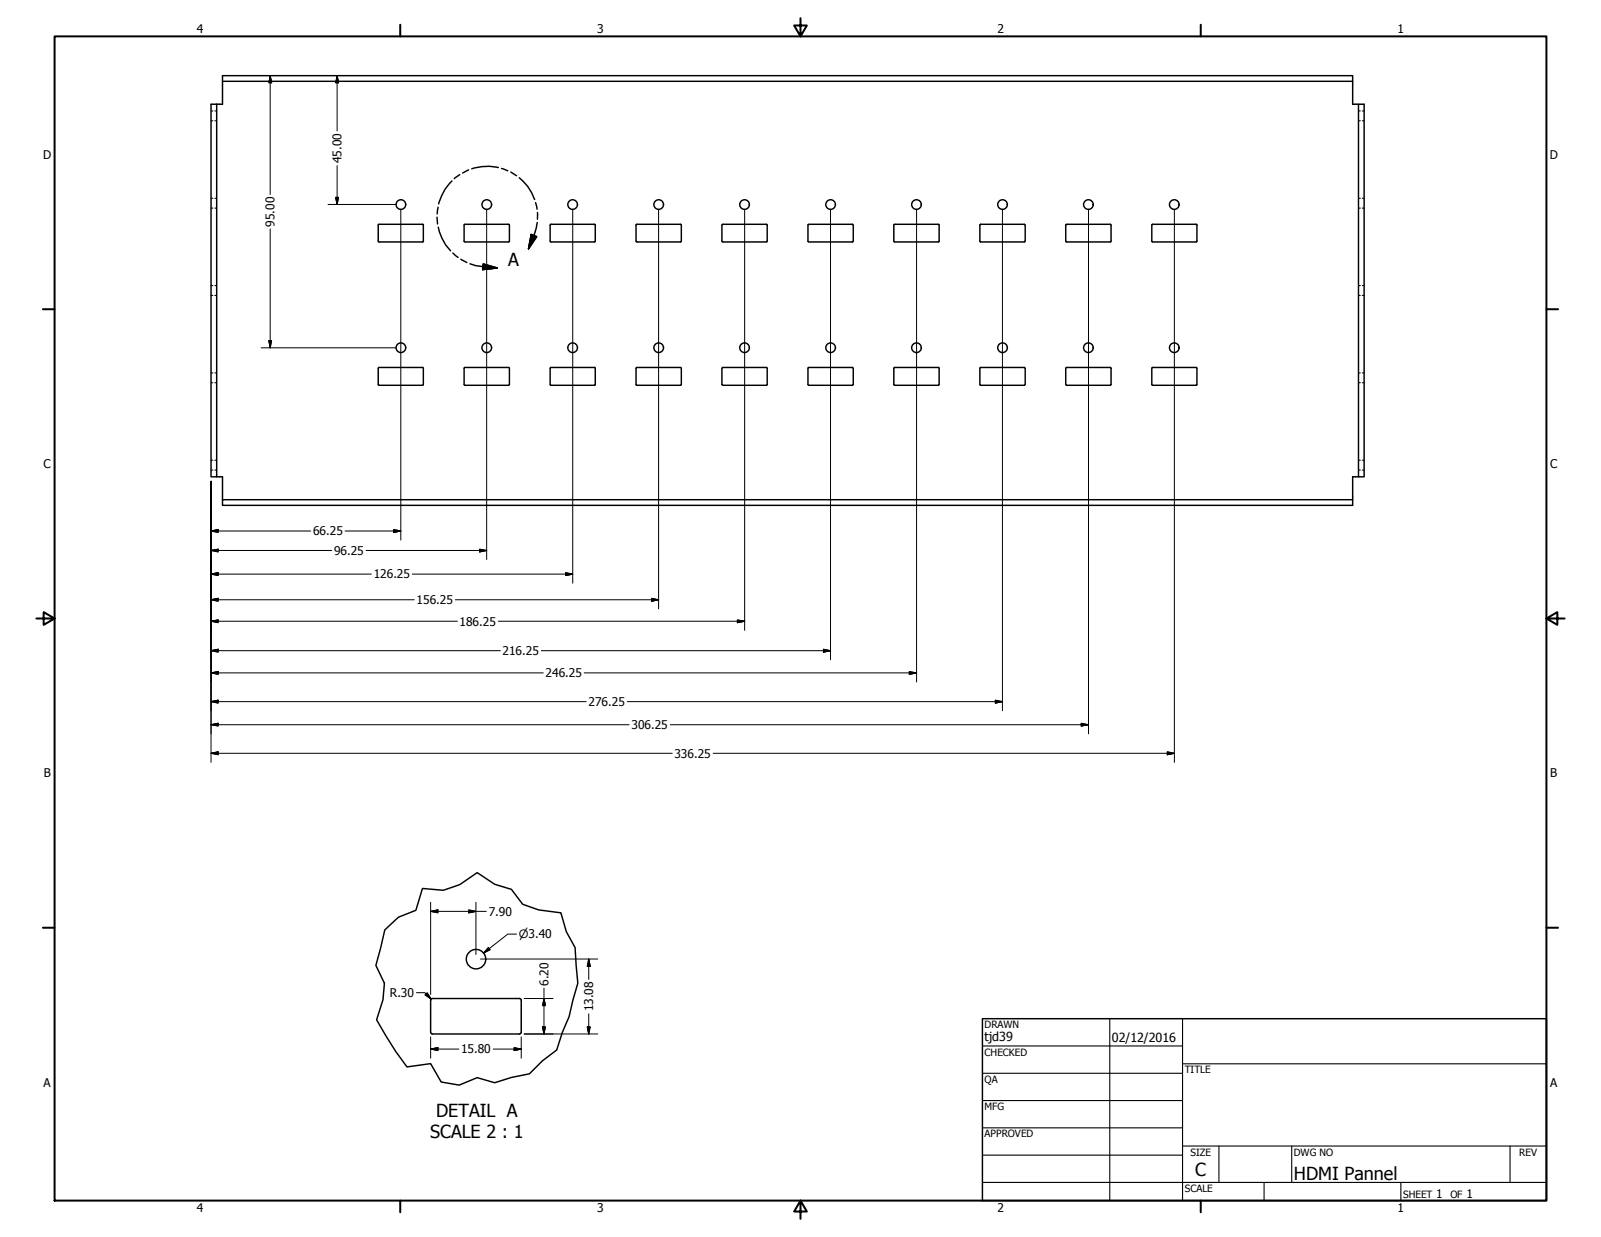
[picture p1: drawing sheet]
<svg xmlns="http://www.w3.org/2000/svg" width="559mm" height="432mm" viewBox="0 0 559 432" stroke-linecap="round" stroke-linejoin="round" font-family="sans-serif">
<!-- layer: Visible (ANSI) -->
<g fill="none" stroke="#000" stroke-width=".51">
<path d="M77.7 28.4h394.4v-2h-394.4v10h-4v130h1.9v-130M472.1 28.4v8h4v130h-1.9v-130M132 78.5l.2 5.9 15.3 .1M147.5 78.3l.3 .3M147.5 78.3h-15.2l-.3 .3M147.8 78.5v5.7l-.3 .3M162 78.6l.3-.3h15.2l.3 .3M162 78.5l.1 5.9 15.4 .1 .3-.3v-5.7M192 78.6l.3-.3h15.2l.3 .3M192 78.5l.2 5.9 15.3 .1 .3-.3v-5.7M222 78.5v5.7l.3 .3M222.3 78.3l-.3 .3"/>
<path d="M222.3 78.3h15.2l.3 .3M237.8 78.5l-.1 5.9-15.4 .1M252 78.5v5.7l.3 .3M252.3 78.3h15.2M252.3 78.3l-.3 .3M267.5 78.3l.3 .3M267.8 78.5v5.7l-.3 .3M282 78.6l.3-.3h15.2l.3 .3M282 78.5l.1 5.9 15.4 .1 .3-.3M297.8 78.5v5.7M312 78.6l.3-.3h15.2l.3 .3M312 78.5l.1 5.9 15.4 .1 .3-.3v-5.7"/>
<path d="M342 78.5v5.7l.3 .3M342.3 78.3h15.2l.3 .3M342.3 78.3l-.3 .3M357.8 78.5v5.7M372 78.5v5.7l.3 .3M372.3 78.3l-.3 .3M372.3 78.3h15.2l.3 .3M387.8 78.5l-.1 5.9-15.4 .1M402 78.5v5.7l.3 .3M402.3 78.3h15.2M402.3 78.3l-.3 .3M417.5 78.3l.3 .3"/>
<path d="M417.8 78.5v5.7l-.3 .3M252.3 84.5h15.2M357.8 84.2l-.3 .3h-15.2M402.3 84.5h15.2M132 128.6l.2 5.9h15.3M147.5 128.3l.3 .3M147.5 128.3h-15.2l-.3 .3M147.8 128.6v5.6l-.3 .3M162 128.6l.3-.3h15.2l.3 .3M162 128.6l.1 5.9h15.4l.3-.3v-5.6M192 128.6l.3-.3h15.2l.3 .3M192 128.6l.2 5.9h15.3l.3-.3v-5.6"/>
<path d="M222 128.6v5.6l.3 .3M222.3 128.3l-.3 .3M222.3 128.3h15.2l.3 .3M237.8 128.6l-.1 5.9h-15.4M252 128.6v5.6l.3 .3M252.3 128.3h15.2M252.3 134.5h15.2M252.3 128.3l-.3 .3M267.5 128.3l.3 .3M267.8 128.6v5.6l-.3 .3M282 128.6l.3-.3h15.2l.3 .3M282 128.6l.1 5.9h15.4l.3-.3"/>
<path d="M297.8 128.6v5.6M312 128.6l.3-.3h15.2l.3 .3M312 128.6l.1 5.9h15.4l.3-.3v-5.6M342 128.6v5.6l.3 .3M342.3 128.3h15.2l.3 .3M342.3 128.3l-.3 .3M357.8 134.2l-.3 .3h-15.2M357.8 128.6v5.6M372 128.6v5.6l.3 .3M372.3 128.3l-.3 .3M372.3 128.3h15.2l.3 .3M387.8 128.6l-.1 5.9h-15.4"/>
<path d="M402 128.6v5.6l.3 .3M402.3 128.3h15.2M402.3 134.5h15.2M402.3 128.3l-.3 .3M417.5 128.3l.3 .3M417.8 128.6v5.6l-.3 .3M75.6 166.4h2.1v8M474.2 166.4h-2.1v10h-394.4v-2h394.4M150.9 348.6l-.4 .1-.2 .5v11.2M150.9 348.6h30.7l.3 .6v11.2M150.3 360.3l.2 .5 .4 .1M181.9 360.3l-.1 .5-.5 .1h-30.4"/>
<circle cx="139.9" cy="71.4" r="1.68"/>
<circle cx="169.9" cy="71.4" r="1.68"/>
<circle cx="199.9" cy="71.4" r="1.68"/>
<circle cx="229.9" cy="71.4" r="1.68"/>
<circle cx="259.9" cy="71.4" r="1.68"/>
<circle cx="289.9" cy="71.4" r="1.68"/>
<circle cx="319.9" cy="71.4" r="1.68"/>
<circle cx="349.9" cy="71.4" r="1.68"/>
<circle cx="379.9" cy="71.4" r="1.68"/>
<circle cx="409.9" cy="71.4" r="1.68"/>
<circle cx="139.9" cy="121.4" r="1.68"/>
<circle cx="169.9" cy="121.4" r="1.68"/>
<circle cx="199.9" cy="121.4" r="1.68"/>
<circle cx="229.9" cy="121.4" r="1.68"/>
<circle cx="259.9" cy="121.4" r="1.68"/>
<circle cx="289.9" cy="121.4" r="1.68"/>
<circle cx="319.9" cy="121.4" r="1.68"/>
<circle cx="349.9" cy="121.4" r="1.68"/>
<circle cx="379.9" cy="121.4" r="1.68"/>
<circle cx="409.9" cy="121.4" r="1.68"/>
<circle cx="166.1" cy="334.8" r="3.4"/>
</g>
<!-- layer: Hidden (ANSI) -->
<g fill="none" stroke="#000" stroke-width=".38">
<path d="M73.7 38.7h.6M75 38.7h.6M474.2 38.7h.6M475.5 38.7h.6M73.7 42.2h.6M75 42.2h.6M474.2 42.2h.6M475.5 42.2h.6M73.7 69.2h.6M73.7 72.6h.6M75 69.2h.6M75 72.6h.6"/>
<path d="M474.2 69.2h.6M474.2 72.6h.6M475.5 69.2h.6M475.5 72.6h.6M73.7 99.7h.6M75 99.7h.6M474.2 99.7h.6M475.5 99.7h.6M73.7 103.1h.6M75 103.1h.6M474.2 103.1h.6M475.5 103.1h.6"/>
<path d="M73.7 130.2h.6M73.7 133.6h.6M75 130.2h.6M75 133.6h.6M474.2 130.2h.6M474.2 133.6h.6M475.5 130.2h.6M475.5 133.6h.6M73.7 160.7h.6M73.7 164.1h.6M75 160.7h.6M75 164.1h.6"/>
<path d="M474.2 160.7h.6M474.2 164.1h.6M475.5 160.7h.6M475.5 164.1h.6"/>
</g>
<!-- layer: Break Line (ANSI) -->
<path d="M147.4 310.1l7.3 .7 5.8-2 6.1-4.2 6.1 4.1 5.8 1.8 3.9 5.2 5.6 1.9 7.8 1 1.9 6.6 3 5.6 1 12.4-3.1 11.7-2.3 5.5-2 6.1-5 3.8-4.5 4.5-6.3 1.3-5.8 1.9-6.1-1.8-6.3 2.6-6.3-1.1-3.7-6.4-8.3 1.1-3.9-5.4-6.7-11 2.3-7 .5-5.8-3-6.2 3.1-12.4 4.8-4.4 6.1-2.4z" fill="none" stroke="#000" stroke-width=".51"/>
<!-- layer: Detail Boundary (ANSI) -->
<g fill="none" stroke="#000" stroke-width=".51">
<path d="M163.6 59.3l-2.1 1.1M173.9 58.5a16.5 16.5 0 0 0-9.2 .4M175.1 58.8l2.1 .8M152.5 75.8l.2 2.4M152.9 72.3l-.3 2.4M153 79.3a17.5 17.5 0 0 0 4.2 8.3M157.7 63.2a16.4 16.4 0 0 0-4.6 8M160.5 61l-1.9 1.4M178.3 60.1l2 1.2M181.2 62a16.9 16.9 0 0 1 5.4 7.6M186.9 70.7l.6 2.3M187.5 77.7l-1.1 4.5-1.9 4.7"/>
<path d="M187.6 74.2v2.3M158.1 88.3l1.8 1.6M160.8 90.5l2.1 1.1M164 92.1l2 .6 7.5 .8M168.7 92.1l4.8 1.4-5 .6zM185.4 81.9l1.9 .7-2.8 4.3z"/>
</g>
<path d="M168.5 94.1l5-.6zM168.7 92.1l4.8 1.4-5 .6zM185.4 81.9l-.9 5zM185.4 81.9l1.9 .7-2.8 4.3z" fill="#000" stroke="#000" stroke-width=".51"/>
<!-- layer: Border (ANSI) -->
<g fill="none" stroke="#000" stroke-width=".7">
<path d="M19 12.7h520.8v406.4h-520.8zM139.7 8.6v4.1M279.4 6.3v6.4l-2.2-3.8h4.4l-2.2 3.8M419.1 8.6v4.1M15 107.9h4M539.8 107.9h4M12.7 215.9h6.3l-3.8-2.2v4.4l3.8-2.2M539.8 215.9l3.8 2.2v-4.4l-3.8 2.2h6.3M15 323.8h4M539.8 323.8h4M139.7 419.1v4.1M279.4 419.1l2.2 3.8h-4.4l2.2-3.8v6.3"/>
<path d="M419.1 419.1v4.1"/>
</g>
<!-- layer: Title (ANSI) -->
<g fill="none" stroke="#000" stroke-width=".38">
<path d="M387.3 355.6v63.5M412.7 355.6v63.5M342.9 365.1h69.8M342.9 374.6h69.8M412.7 371.3h127.1M342.9 384.2h69.8M342.9 393.7h69.8M342.9 412.7h196.9M342.9 403.2h69.8M412.7 400h127.1M425.4 400v12.7M441.2 412.7v6.4"/>
<path d="M450.8 400v12.7M488.9 412.7v6.4M527 400v12.7"/>
</g>
<path d="M342.9 355.6h196.9v63.5h-196.9z" fill="none" stroke="#000" stroke-width=".51"/>
<!-- layer: Dimension (ANSI) -->
<g fill="none" stroke="#000" stroke-width=".35">
<path d="M94.3 26.4l.5 2.5h-.9zM94.3 26.4v41.5M117.7 26.4l.5 2.5h-1zM117.7 26.4v19.3M117.7 57.8v13.6M94.3 79.9v41.5M114.5 71.4h23.8M117.2 68.9h1l-.5 2.5zM139.9 73v115.5M169.9 73v122.3M199.9 73v130.6M229.9 73v139.5"/>
<path d="M259.9 73v147M289.9 73v157.3M319.9 73v165.1M349.9 73v175.1M379.9 73v183.2M409.9 73v193.1M93.9 118.9h.9l-.5 2.5zM91.1 121.4h47.2M73.7 168v98.1M73.7 185.4l2.4-.6v1.1zM73.7 192.2l2.4-.5v1zM73.7 185.4h34.8"/>
<path d="M73.7 192.2h42.1M120.5 185.4h19.4M127.8 192.2h42.1M137.4 184.8l2.5 .6-2.5 .5zM167.4 191.7l2.5 .5-2.5 .5zM197.4 199.9l2.5 .5-2.5 .5zM73.7 200.4l2.4-.5v1zM73.7 209.4l2.4-.5v1zM73.7 216.9l2.4-.5v1zM73.7 200.4h55.9M73.7 209.4h70.9M73.7 216.9h85.9"/>
<path d="M143.9 200.4h56M158.9 209.4h71M173.9 216.9h86M227.4 208.9l2.5 .5-2.5 .5zM257.4 216.4l2.5 .5-2.5 .5zM73.7 227.1l2.4-.5v1zM73.7 234.9l2.4-.5v1zM73.7 227.1h100.9M73.7 234.9h115.9M188.9 227.1h101M203.9 234.9h116M287.4 226.6l2.5 .5-2.5 .5z"/>
<path d="M317.4 234.4l2.5 .5-2.5 .5zM73.7 244.9l2.4-.5v1zM73.7 253l2.4-.5v.9zM73.7 244.9h130.9M73.7 253h145.9M218.9 244.9h131M233.9 253h146M347.4 244.4l2.5 .5-2.5 .5zM377.4 252.5l2.5 .5-2.5 .4zM73.7 263l2.4-.6v1.1zM73.7 263h160.9M248.9 263h161"/>
<path d="M407.4 262.4l2.5 .6-2.5 .5zM150.3 318.1l2.5-.5v1zM150.3 315v32.2M150.3 318.1h19.4M163.6 317.6l2.5 .5-2.5 .5zM166.1 315v18.2M167.7 334.8h41M170.5 330.8l.6 .7-2.3 1.2zM180.3 326.1h-3.1l-8.4 6.6M205.5 334.8l.5 2.5h-1zM205.5 334.8v7.1M145.4 346.5h2.9l2.2 2.2"/>
<path d="M148.4 347.3l.7-.7 1.4 2.1zM182.9 348.6h10.1M189.4 358.5h1l-.5 2.4zM189.9 348.6l.5 2.4h-1zM189.9 344.9v16M205 358.5h1l-.5 2.4zM205.5 353.9v7M150.3 366.2l2.5-.5v1zM150.3 366.2h9.8M150.3 361.9v7.5M172.1 366.2h9.8M179.5 365.7l2.4 .5-2.4 .5z"/>
<path d="M181.9 361.9v7.5M182.9 360.9h25.8"/>
</g>
<g fill="#000" stroke="#000" stroke-width=".35">
<path d="M94.3 26.4l.5 2.5zM94.3 26.4l.5 2.5h-.9zM117.7 26.4l.5 2.5zM117.7 26.4l.5 2.5h-1zM117.2 68.9l.5 2.5zM117.2 68.9h1l-.5 2.5zM93.9 118.9l.4 2.5zM93.9 118.9h.9l-.5 2.5zM73.7 185.4l2.4-.6zM73.7 185.4l2.4-.6v1.1zM73.7 192.2l2.4-.5zM73.7 192.2l2.4-.5v1z"/>
<path d="M73.7 200.4l2.4-.5zM73.7 200.4l2.4-.5v1zM137.4 185.9l2.5-.5zM137.4 184.8l2.5 .6-2.5 .5zM167.4 192.7l2.5-.5zM167.4 191.7l2.5 .5-2.5 .5zM73.7 209.4l2.4-.5zM73.7 209.4l2.4-.5v1zM73.7 216.9l2.4-.5zM73.7 216.9l2.4-.5v1zM197.4 200.9l2.5-.5zM197.4 199.9l2.5 .5-2.5 .5z"/>
<path d="M227.4 209.9l2.5-.5zM227.4 208.9l2.5 .5-2.5 .5zM257.4 217.4l2.5-.5zM257.4 216.4l2.5 .5-2.5 .5zM73.7 227.1l2.4-.5zM73.7 227.1l2.4-.5v1zM73.7 234.9l2.4-.5zM73.7 234.9l2.4-.5v1zM287.4 227.6l2.5-.5zM287.4 226.6l2.5 .5-2.5 .5zM317.4 235.4l2.5-.5zM317.4 234.4l2.5 .5-2.5 .5z"/>
<path d="M73.7 244.9l2.4-.5zM73.7 244.9l2.4-.5v1zM73.7 253l2.4-.5zM73.7 253l2.4-.5v.9zM347.4 245.4l2.5-.5zM347.4 244.4l2.5 .5-2.5 .5zM377.4 253.4l2.5-.4zM377.4 252.5l2.5 .5-2.5 .4zM73.7 263l2.4-.6zM73.7 263l2.4-.6v1.1zM407.4 263.5l2.5-.5zM407.4 262.4l2.5 .6-2.5 .5z"/>
<path d="M150.3 318.1l2.5-.5zM150.3 318.1l2.5-.5v1zM163.6 318.6l2.5-.5zM163.6 317.6l2.5 .5-2.5 .5zM170.5 330.8l-1.7 1.9zM170.5 330.8l.6 .7-2.3 1.2zM205.5 334.8l.5 2.5zM205.5 334.8l.5 2.5h-1zM148.4 347.3l2.1 1.4zM148.4 347.3l.7-.7 1.4 2.1zM189.4 358.5l.5 2.4zM189.4 358.5h1l-.5 2.4z"/>
<path d="M189.9 348.6l.5 2.4zM189.9 348.6l.5 2.4h-1zM205 358.5l.5 2.4zM205 358.5h1l-.5 2.4zM150.3 366.2l2.5-.5zM150.3 366.2l2.5-.5v1zM179.5 366.7l2.4-.5zM179.5 365.7l2.4 .5-2.4 .5z"/>
</g>
<g font-size="6.3">
<text x="177.4" y="92.9">A</text>
<text x="152.2" y="389.9">DETAIL A</text>
<text x="150.1" y="397.4">SCALE 2 : 1</text>
<text x="417.2" y="410.6">C</text>
<text x="451.6" y="411.9">HDMI Pannel</text>
</g>
<g font-size="4.4">
<text x="343.7" y="363.5">tjd39</text>
<text x="388.1" y="363.7">02/12/2016</text>
</g>
<g font-size="4.2">
<text x="68.7" y="11.7">4</text>
<text x="208.4" y="11.7">3</text>
<text x="348.1" y="11.7">2</text>
<text x="487.8" y="11.7">1</text>
<text x="15.1" y="55.5">D</text>
<text x="119.2" y="57" transform="rotate(-90 119.2 57)">45.00</text>
<text x="540.9" y="55.5">D</text>
<text x="95.8" y="79.1" transform="rotate(-90 95.8 79.1)">95.00</text>
<text x="15.2" y="163.4">C</text>
<text x="541" y="163.4">C</text>
<text x="109.3" y="186.9">66.25</text>
<text x="116.6" y="193.7">96.25</text>
<text x="130.4" y="201.9">126.25</text>
<text x="145.4" y="210.9">156.25</text>
<text x="160.4" y="218.4">186.25</text>
<text x="175.4" y="228.7">216.25</text>
<text x="190.4" y="236.4">246.25</text>
<text x="205.4" y="246.4">276.25</text>
<text x="220.4" y="254.5">306.25</text>
<text x="235.4" y="264.5">336.25</text>
<text x="15.3" y="271.4">B</text>
<text x="541.1" y="271.4">B</text>
<text x="170.6" y="319.7">7.90</text>
<text x="191.4" y="344.1" transform="rotate(-90 191.4 344.1)">6.20</text>
<text x="136.1" y="348">R.30</text>
<text x="207" y="353.1" transform="rotate(-90 207 353.1)">13.08</text>
<text x="160.9" y="367.7">15.80</text>
<text x="15.2" y="379.3">A</text>
<text x="541" y="379.3">A</text>
<text x="501.3" y="418.3">1</text>
<text x="511.8" y="418.3">1</text>
<text x="68.7" y="423.2">4</text>
<text x="208.4" y="423.2">3</text>
<text x="348.1" y="423.2">2</text>
<text x="487.8" y="423.2">1</text>
</g>
<text font-size="4" x="181" y="327.5">⌀3.40</text>
<g font-size="3.5">
<text x="343.7" y="358.9">DRAWN</text>
<text x="343.7" y="368.5">CHECKED</text>
<text x="413.5" y="374.6">TITLE</text>
<text x="343.7" y="378">QA</text>
<text x="343.7" y="387.5">MFG</text>
<text x="343.7" y="397.1">APPROVED</text>
<text x="415.5" y="403.4">SIZE</text>
<text x="451.6" y="403.4">DWG NO</text>
<text x="530.3" y="403.4">REV</text>
<text x="413.5" y="416.1">SCALE</text>
<text x="489.7" y="418.3">SHEET</text>
<text x="506.2" y="418.3">OF</text>
</g>
</svg>
